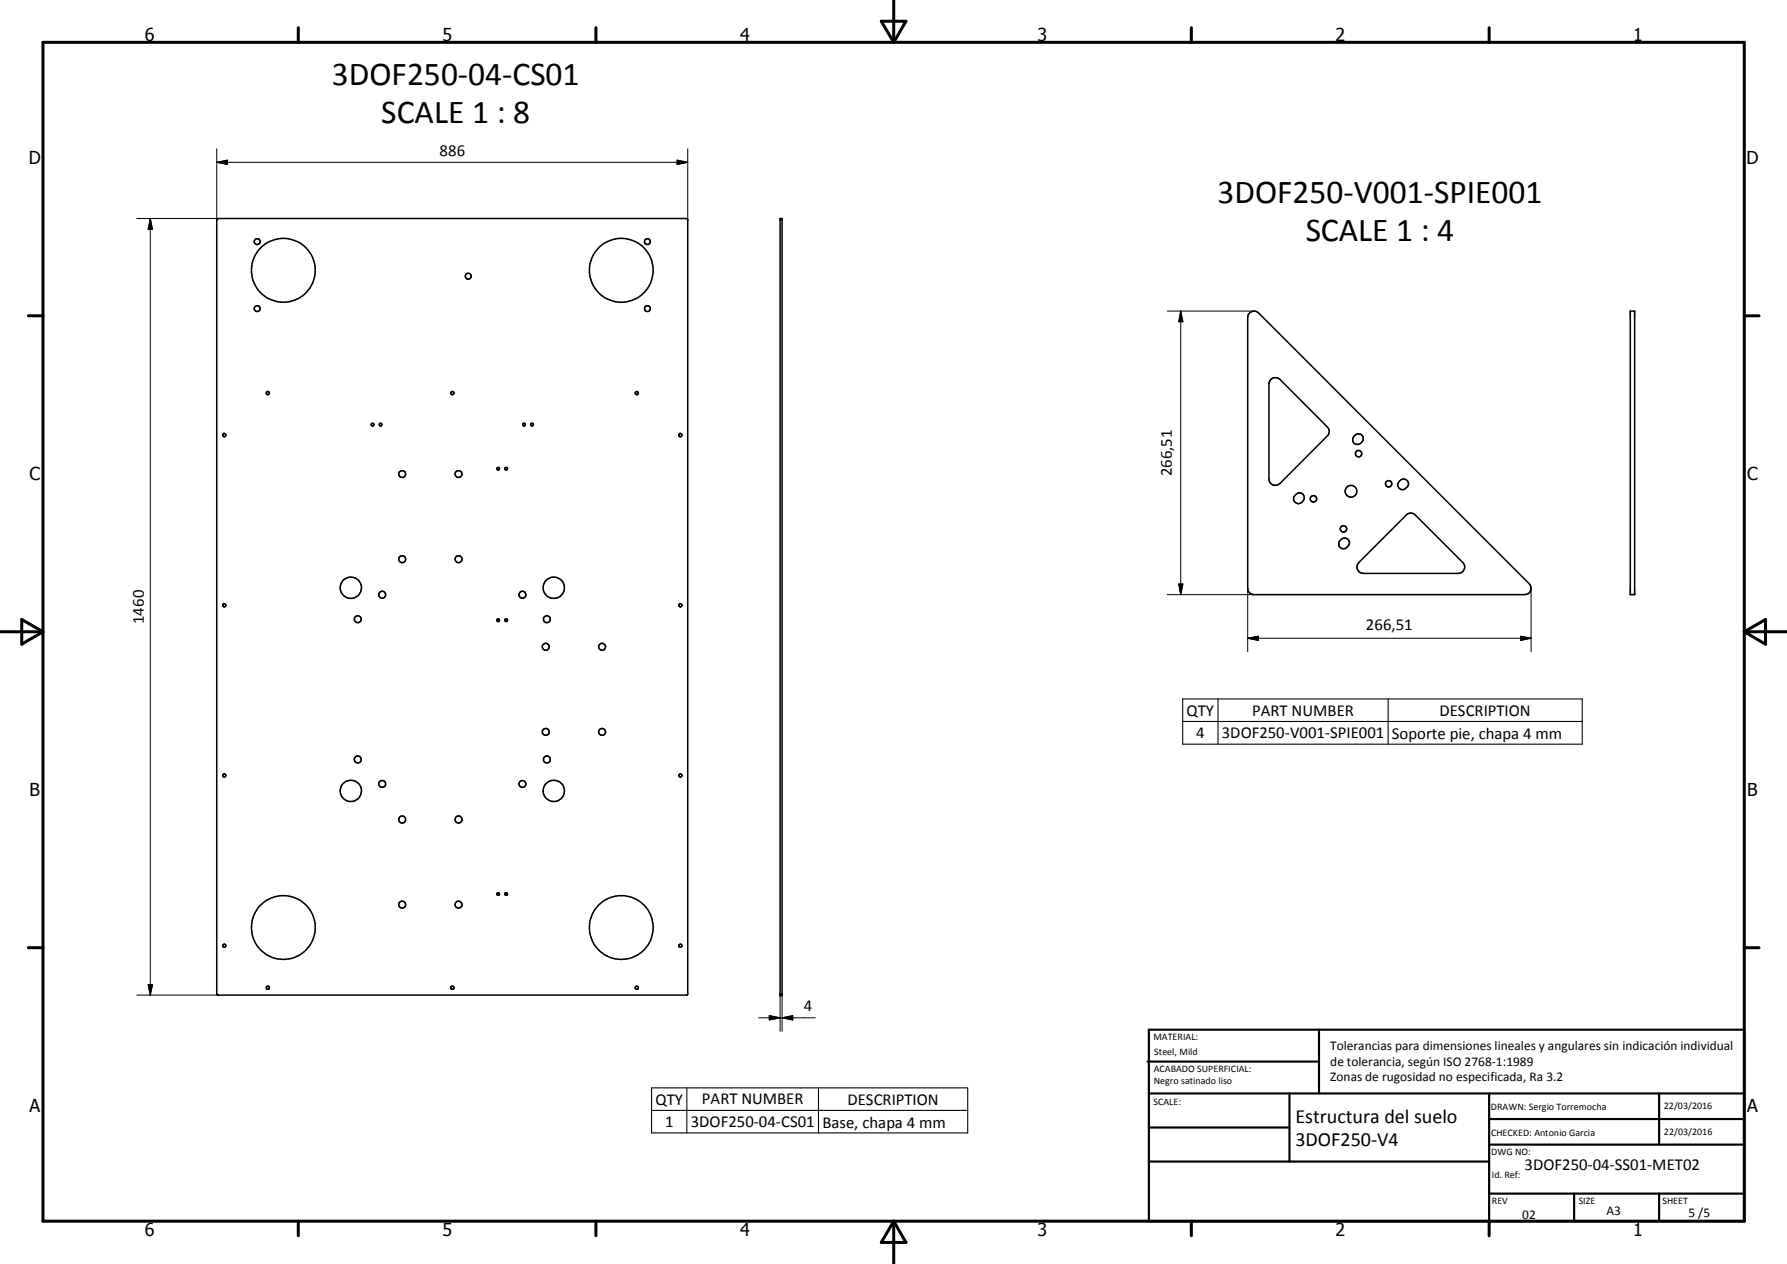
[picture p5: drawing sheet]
<svg xmlns="http://www.w3.org/2000/svg" width="420mm" height="297mm" viewBox="0 0 420 297" stroke-linecap="round" stroke-linejoin="round" font-family="sans-serif">
<g fill="none" stroke="#000" stroke-width=".35">
<path d="M51.1 51.5l.2-.1h110.1l.3 .2v182l-.2 .2h-110.3l-.2-.2v-181.9zM183.4 51.4h.5v182.4h-.5zM293.8 73.6a1.48 1.48 0 0 1 2.1 0l63.7 63.6a1.51 1.51 0 0 1 .3 1.6 1.51 1.51 0 0 1-1.4 .9h-63.7l-.5-.1a1.34 1.34 0 0 1-.9-1.4v-63.6v-.6zM383.3 73.1h1v66.6h-1zM89.2 99.6a.33 .33 0 0 1 .5 0 .33 .33 0 0 1-.1 .5l-.4-.1zM123 99.5a.32 .32 0 0 1 .5 .1 .32 .32 0 0 1-.2 .5l-.4-.2zM124.8 99.6l.5-.1v.5l-.3 .1zM298.8 89.2l.5-.4 .6-.1 .5 .1 .5 .4 11.2 11.1 .4 1.1-.2 .8-11.4 11.4a1.51 1.51 0 0 1-1.6 .4 1.51 1.51 0 0 1-.9-1.4v-22.4zM118.7 110l.5-.1v.5l-.2 .1-.2-.1zM304.5 116.4a1.19 1.19 0 0 1 2-.1 1.19 1.19 0 0 1-.6 1.9 1.12 1.12 0 0 1-1.5-.3 1.12 1.12 0 0 1 .1-1.5zM318.3 102.5a1.21 1.21 0 0 1 2-.1 1.21 1.21 0 0 1-.6 1.9 1.14 1.14 0 0 1-1.5-.3 1.14 1.14 0 0 1 .1-1.5zM329 113.2a1.19 1.19 0 0 1 1.9-.2 1.19 1.19 0 0 1-.5 1.9 1.12 1.12 0 0 1-1.5-.3 1.12 1.12 0 0 1 .1-1.4z"/>
<path d="M315.1 127a1.2 1.2 0 0 1 2-.1 1.2 1.2 0 0 1-.6 1.9 1.12 1.12 0 0 1-1.5-.3 1.12 1.12 0 0 1 .1-1.5zM330.9 120.8l.8-.2 .9 .2 11.3 11.4a1.51 1.51 0 0 1 .3 1.6 1.51 1.51 0 0 1-1.3 .9h-22.4a1.5 1.5 0 0 1-1.3-.9 1.5 1.5 0 0 1 .3-1.6zM116.9 145.6a.31 .31 0 0 1 .5 0 .31 .31 0 0 1-.1 .4h-.4zM118.7 145.6l.5-.1v.5h-.4zM116.9 209.9a.32 .32 0 0 1 .4 0 .32 .32 0 0 1 .1 .4h-.5zM118.7 209.9l.5-.1v.5h-.4zM62.7 231.9l.3-.2 .2 .2v.5h-.5zM106.1 231.9l.2-.2 .3 .2v.5h-.5z"/>
<circle cx="60.5" cy="56.8" r=".71"/>
<circle cx="152.2" cy="56.8" r=".69"/>
<circle cx="60.5" cy="72.5" r=".69"/>
<circle cx="66.6" cy="63.5" r="7.5"/>
<circle cx="110.1" cy="64.9" r=".69"/>
<circle cx="146.1" cy="63.5" r="7.5"/>
<circle cx="152.2" cy="72.5" r=".69"/>
<circle cx="63" cy="92.4" r=".38"/>
<circle cx="87.6" cy="99.8" r=".32"/>
<circle cx="106.3" cy="92.4" r=".38"/>
<circle cx="149.7" cy="92.4" r=".38"/>
<circle cx="52.7" cy="102.3" r=".38"/>
<circle cx="94.5" cy="111.4" r=".82"/>
<circle cx="107.8" cy="111.4" r=".82"/>
<circle cx="117.1" cy="110.1" r=".3"/>
<circle cx="160" cy="102.3" r=".38"/>
<circle cx="308.8" cy="117.2" r=".76"/>
<circle cx="317.7" cy="115.4" r="1.38"/>
<circle cx="319.4" cy="106.6" r=".75"/>
<circle cx="326.5" cy="113.7" r=".75"/>
<circle cx="82.5" cy="138.1" r="2.48"/>
<circle cx="89.9" cy="139.8" r=".83"/>
<circle cx="94.6" cy="131.4" r=".81"/>
<circle cx="107.8" cy="131.4" r=".81"/>
<circle cx="122.8" cy="139.8" r=".82"/>
<circle cx="130.2" cy="138.1" r="2.5"/>
<circle cx="315.9" cy="124.3" r=".75"/>
<circle cx="52.8" cy="142.2" r=".37"/>
<circle cx="84.1" cy="145.5" r=".8"/>
<circle cx="128.3" cy="152" r=".8"/>
<circle cx="128.6" cy="145.5" r=".82"/>
<circle cx="141.6" cy="152" r=".83"/>
<circle cx="160" cy="142.2" r=".37"/>
<circle cx="84.1" cy="178.5" r=".8"/>
<circle cx="128.3" cy="172" r=".8"/>
<circle cx="128.6" cy="178.5" r=".81"/>
<circle cx="141.6" cy="172" r=".8"/>
<circle cx="52.8" cy="182.2" r=".37"/>
<circle cx="82.5" cy="185.9" r="2.51"/>
<circle cx="89.9" cy="184.2" r=".8"/>
<circle cx="94.6" cy="192.6" r=".82"/>
<circle cx="107.8" cy="192.6" r=".82"/>
<circle cx="122.8" cy="184.2" r=".81"/>
<circle cx="130.2" cy="185.9" r="2.51"/>
<circle cx="160" cy="182.2" r=".37"/>
<circle cx="66.6" cy="218" r="7.5"/>
<circle cx="94.6" cy="212.6" r=".8"/>
<circle cx="107.8" cy="212.6" r=".8"/>
<circle cx="146.1" cy="218" r="7.5"/>
<circle cx="52.8" cy="222.2" r=".37"/>
<circle cx="149.7" cy="232.1" r=".38"/>
<circle cx="160" cy="222.2" r=".37"/>
</g>
<g fill="#000">
<circle cx="183.4" cy="233.8" r=".18"/>
<circle cx="183.9" cy="233.8" r=".18"/>
</g>
<g fill="none" stroke="#000" stroke-width=".71">
<path d="M10.1 9.9h400v277.1h-400zM70.1 6.5v3.4M140.1 6.5v3.4M207.2 5h5.8l-2.9 4.9zM210.1 0v9.9M280.1 6.5v3.4M350.1 6.5v3.4M6.7 74.2h3.4M410.1 74.2h3.5M.1 148.5h10M5.1 145.6l5 2.9-5 2.9zM410.1 148.5h10"/>
<path d="M410.1 148.5l5-2.9v5.8zM6.7 222.7h3.4M410.1 222.7h3.5M70.1 287v3.4M140.1 287v3.4M210.1 287v10M210.1 287l2.9 5h-5.8zM280.1 287v3.4M350.1 287v3.4"/>
</g>
<g fill="none" stroke="#000" stroke-width=".51">
<path d="M269.8 249.5h40.3M270.1 242h140v45h-140zM270.1 257h140M303.2 257v16M310.1 242v15M350.1 257v30M390.1 257v12M270.1 265h33.1M270.1 273h80M350.1 269h60M350.1 263h60M350.1 280.5h60"/>
<path d="M370.1 280.5v6.5M390.1 280.5v6.5"/>
</g>
<path d="M278.1 164.3h93.9v10.6h-93.9zM278.1 169.5h93.9M286.4 164.3v10.6M326.4 164.3v10.6M153.2 255.7h74.3v10.5h-74.3zM161.5 255.7v10.5M192.4 255.7v10.5M153.2 260.9h74.3" fill="none" stroke="#000" stroke-width=".25"/>
<g fill="none" stroke="#000" stroke-width=".24">
<path d="M51 38.1l2.5-.5v1.1zM51 38.1h110.7M51 35v16.7M159.2 37.6l2.5 .5-2.5 .6zM161.7 35v16.7M32.2 51.4h19.1M35.3 51.4l.5 2.5h-1zM35.3 51.4v182.4M274.4 73.1h20.4M277.6 73.1l.5 2.5h-1zM277.6 73.1v66.6M274.4 139.7h20.4"/>
<path d="M277.1 137.2h1l-.5 2.5zM293.4 138.2v15M360 138.2v15M293.4 150l2.5-.5v1zM293.4 150h66.6M357.5 149.5l2.5 .5-2.5 .5zM32.2 233.8h19.1M34.8 231.4h1l-.5 2.4zM178.4 239.2h13.3M180.9 238.7l2.5 .5-2.5 .5zM183.4 233.5v8.9M183.9 239.2l2.5-.5v1z"/>
<path d="M183.9 233.5v8.9"/>
</g>
<path d="M51 38.1l2.5-.5v1.1zM159.2 37.6l2.5 .5-2.5 .6zM35.3 51.4l.5 2.5h-1zM277.6 73.1l.5 2.5h-1zM277.1 137.2h1l-.5 2.5zM293.4 150l2.5-.5v1zM357.5 149.5l2.5 .5-2.5 .5zM34.8 231.4h1l-.5 2.4zM180.9 238.7l2.5 .5-2.5 .5zM183.9 239.2l2.5-.5v1z" fill="#000"/>
<g font-size="7.9">
<text x="78.1" y="19.9">3DOF250-04-CS01</text>
<text x="89.7" y="28.9">SCALE 1 : 8</text>
<text x="286.2" y="47.7">3DOF250-V001-SPIE001</text>
<text x="307" y="56.7">SCALE 1 : 4</text>
</g>
<g font-size="4.7">
<text x="304.6" y="263.9">Estructura del suelo</text>
<text x="304.6" y="269.3">3DOF250-V4</text>
</g>
<g font-size="4.2">
<text x="34" y="9.6">6</text>
<text x="104" y="9.6">5</text>
<text x="174" y="9.6">4</text>
<text x="244" y="9.6">3</text>
<text x="314" y="9.6">2</text>
<text x="384" y="9.6">1</text>
<text x="6.8" y="38.7">D</text>
<text x="410.6" y="38.7">D</text>
<text x="7" y="112.9">C</text>
<text x="410.8" y="112.9">C</text>
<text x="7" y="187.1">B</text>
<text x="410.8" y="187.1">B</text>
<text x="7" y="261.4">A</text>
<text x="410.8" y="261.4">A</text>
<text x="34" y="290.4">6</text>
<text x="104" y="290.4">5</text>
<text x="174" y="290.4">4</text>
<text x="244" y="290.4">3</text>
<text x="314" y="290.4">2</text>
<text x="384" y="290.4">1</text>
</g>
<g font-size="3.9">
<text x="103.4" y="36.6">886</text>
<text x="275.5" y="111.9" transform="rotate(-90 275.5 111.9)">266,51</text>
<text x="33.8" y="146.6" transform="rotate(-90 33.8 146.6)">1460</text>
<text x="321.2" y="148">266,51</text>
<text x="279" y="168.2">QTY</text>
<text x="281.3" y="173.5">4</text>
<text x="287.3" y="173.5">3DOF250-V001-SPIE001</text>
<text x="294.4" y="168.1">PART NUMBER</text>
<text x="327.3" y="173.6">Soporte pie, chapa 4 mm</text>
<text x="338.4" y="168.2">DESCRIPTION</text>
<text x="189" y="237.7">4</text>
<text x="154.1" y="259.6">QTY</text>
<text x="165" y="259.5">PART NUMBER</text>
<text x="199.3" y="259.6">DESCRIPTION</text>
<text x="156.4" y="264.9">1</text>
<text x="162.4" y="264.9">3DOF250-04-CS01</text>
<text x="193.4" y="265">Base, chapa 4 mm</text>
<text x="358.5" y="275">3DOF250-04-SS01-MET02</text>
</g>
<g font-size="3.1">
<text x="312.7" y="246.8">Tolerancias para dimensiones lineales y angulares sin indicación individual</text>
<text x="312.7" y="250.4">de tolerancia, según ISO 2768-1:1989</text>
<text x="312.7" y="254">Zonas de rugosidad no especificada, Ra 3.2</text>
<text x="357.9" y="286.4">02</text>
<text x="377.7" y="285.6">A3</text>
<text x="397" y="285.9">5 /5</text>
</g>
<g font-size="2.4">
<text x="271.2" y="244.4">MATERIAL:</text>
<text x="271.3" y="252">ACABADO SUPERFICIAL:</text>
<text x="271.4" y="247.9">Steel, Mild</text>
<text x="271.3" y="254.6">Negro satinado liso</text>
<text x="271.2" y="259.7">SCALE:</text>
<text x="350.6" y="260.8">DRAWN: Sergio Torremocha</text>
<text x="391.2" y="260.6">22/03/2016</text>
<text x="350.6" y="267">CHECKED: Antonio Garcia</text>
<text x="391.2" y="266.7">22/03/2016</text>
<text x="350.6" y="271.4">DWG NO:</text>
<text x="350.8" y="276.9">Id. Ref:</text>
<text x="350.8" y="282.8">REV</text>
<text x="371.2" y="282.9">SIZE</text>
<text x="390.9" y="282.9">SHEET</text>
</g>
</svg>
